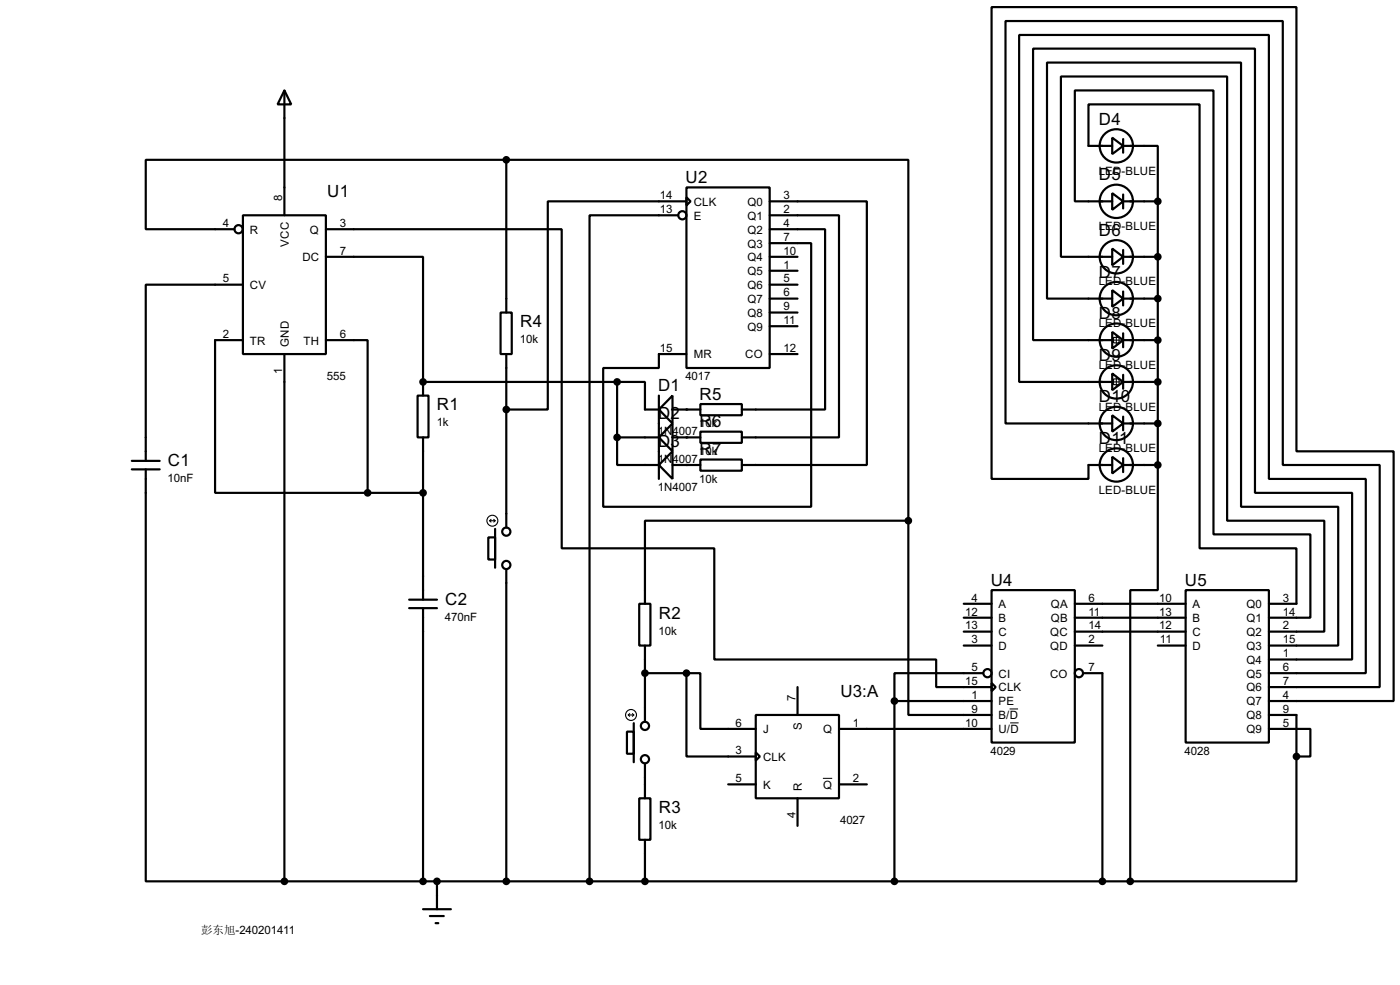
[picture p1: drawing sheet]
<svg xmlns="http://www.w3.org/2000/svg" width="256mm" height="180mm" viewBox="0 0 256 180" stroke-linecap="round" stroke-linejoin="round" font-family="sans-serif">
<g fill="none" stroke="#000" stroke-width=".4">
<path d="M52.1 16.6l1.3 2.5h-2.5zM52.1 16.6v22.8M44.5 39.4h15.2v25.4h-15.2zM92.8 29.3h73.6v66M92.8 29.3h-66.1v12.7h16.3M92.8 29.3v27.9M124.3 39.4h-16.3v121.9M125.8 34.3h15.2v33.1h-15.2zM125.8 36.1l.7 .8-.7 .7zM125.8 36.9h-25.4v38.1h-7.6M141 39.4h12.7v40.7h-17.8M141 36.9h17.8v48.2h-22.9"/>
<path d="M203.8 25.2l2 1.5-2 1.5zM203.8 35.4l2 1.5-2 1.5zM203.8 26.7h-4.4v-7.6h20.4v81.3h17.7v10.1h-5M203.8 36.9h-6.9v-20.3h25.4v81.2h17.8v15.3h-7.6M205.8 26.7h6.3v10.2M205.8 36.9h6.3M205.8 25.5v2.5M205.8 35.6v2.6M212.1 36.9v48.2M44.5 52.1h-17.8v32.3M59.7 42h43.2v58.4h28v20.3h40.6v5.1h10.2M59.7 47h17.8v22.9"/>
<path d="M91.7 57.2h2.1v7.6h-2.1zM141 44.5h7.6v48.3h-38.1v-25.4h10.2v-2.6h5.1M141 42h10.2v33h-15.3M141 54.7h5.1M141 47h5.1M141 52.1h5.1M141 49.6h5.1M141 57.2h5.1M141 59.7h5.1M203.8 45.5l2 1.5-2 1.6zM203.8 53.1l2 1.6-2 1.5zM203.8 47h-9.4v-33h30.4v81.3h17.8v20.3h-10.1"/>
<path d="M203.8 54.7h-12v-43.2h35.6v81.3h17.8v25.4h-12.7M205.8 54.7h6.3M205.8 47h6.3M205.8 45.8v2.5M205.8 53.4v2.5M44.5 62.3h-5.1v27.9h28M52.1 64.8v96.5M59.7 62.3h7.7v27.9M76.5 72.4h2v7.7h-2zM77.5 69.9v2.5M77.5 69.9h35.6M92.8 64.8v31.8"/>
<path d="M113.1 69.9h5.1v5.1h2.5M113.1 69.9v10.2M120.7 72.4v15.3M123.2 72.4v5.1l-2.5-2.5zM123.2 77.5v5.1l-2.5-2.5zM123.2 75h5.1M128.3 74h7.6v2h-7.6zM128.3 79h7.6v2.1h-7.6zM141 64.8h5.1M203.8 76l2 1.5-2 1.5zM203.8 60.8l2 1.5-2 1.5zM203.8 68.4l2 1.5-2 1.5z"/>
<path d="M203.8 77.5h-19.6v-73.6h50.8v81.2h17.8v40.7h-20.3M203.8 62.3h-14.5v-53.4h40.6v81.3h17.8v30.5h-15.2M203.8 69.9h-17.1v-63.5h45.8v81.3h17.7v35.5h-17.7M205.8 69.9h6.3M205.8 77.5h6.3M205.8 62.3h6.3M205.8 61v2.6M205.8 68.6v2.6M205.8 76.3v2.5M24.2 85.9h5.1M24.2 84.4h5.1M26.7 85.9v75.4h25.4"/>
<path d="M67.4 90.2h10.1M77.5 80.1v29.7M89.5 98.4h1.2v4h-1.2zM90.7 96.8v7.1M113.1 80.1v5h7.6M113.1 80.1h7.6M120.7 85.1l2.5-2.5v5.1zM123.2 80.1h5.1M123.2 85.1h5.1M128.3 84.1h7.6v2.1h-7.6zM166.4 95.3v35.6h15.3M166.4 95.3h-48.2v15.2"/>
<path d="M203.8 83.6l2 1.5-2 1.6zM203.8 85.1h-4.4v2.6h-17.7v-86.4h55.8v81.3h17.8v45.7h-22.8M205.8 85.1h6.3M205.8 83.9v2.5M212.1 85.1v22.9h-5v53.3M75 111.3h5.1M75 109.8h5.1M77.5 111.3v50M92.8 104.2v57.1M117.1 110.5h2.1v7.7h-2.1zM118.2 118.2v13.9M176.6 110.5h5.1"/>
<path d="M176.6 113.1h5.1M176.6 115.6h5.1M176.6 118.2h5.1M181.7 108h15.2v27.9h-15.2zM196.9 110.5h20.3M196.9 113.1h20.3M196.9 115.6h20.3M196.9 118.2h5.1M212.1 118.2h5.1M217.2 108h15.3v27.9h-15.3zM114.9 133.9h1.2v4.1h-1.2zM116.1 132.4v7.1"/>
<path d="M118.2 139.8v6.3M118.2 123.2h7.6M125.8 123.2h2.5v10.2h10.2M125.8 123.2v15.3h12.7M138.5 130.9h15.2v15.2h-15.2zM138.5 137.7l.7 .8-.7 .7zM146.1 125.8v5.1M153.7 133.4h28M163.9 128.3v33M163.9 128.3h17.8M180.1 123.2h-16.2v5.1M181.7 125l.7 .8-.7 .7z"/>
<path d="M198.4 123.2h3.6v38.1M232.5 133.4h7.6v5.1h-2.6M232.5 130.9h5v7.6M237.5 138.5v22.8h-30.4M117.1 146.1h2.1v7.6h-2.1zM118.2 153.7v7.6M133.4 143.6h5.1M146.1 146.1v5.1M153.7 143.6h5.1M52.1 161.3h155M77.5 166.4h5.1M78.8 167.7h2.5"/>
<path d="M79.8 169h.5M80.1 161.3v5.1"/>
<circle cx="125" cy="39.4" r=".75"/>
<circle cx="204.5" cy="36.9" r="3.1"/>
<circle cx="204.5" cy="26.7" r="3.1"/>
<circle cx="43.7" cy="42" r=".75"/>
<circle cx="204.5" cy="47" r="3.1"/>
<circle cx="204.5" cy="54.7" r="3.1"/>
<circle cx="204.5" cy="62.3" r="3.1"/>
<circle cx="204.5" cy="77.5" r="3.1"/>
<circle cx="204.5" cy="69.9" r="3.1"/>
<circle cx="92.7" cy="97.3" r=".75"/>
<circle cx="204.5" cy="85.1" r="3.1"/>
<circle cx="92.7" cy="103.4" r=".75"/>
<circle cx="118.1" cy="139" r=".75"/>
<circle cx="118.1" cy="132.9" r=".75"/>
<circle cx="180.9" cy="123.2" r=".75"/>
<circle cx="197.6" cy="123.2" r=".75"/>
</g>
<g fill="#000">
<circle cx="77.5" cy="69.9" r=".2"/>
<circle cx="125.8" cy="75" r=".2"/>
<circle cx="125.8" cy="85.1" r=".2"/>
<circle cx="125.8" cy="80.1" r=".2"/>
</g>
<g fill="#000" stroke="#000" stroke-width=".4">
<circle cx="92.7" cy="29.3" r=".5"/>
<circle cx="212.1" cy="36.9" r=".5"/>
<circle cx="212.1" cy="54.7" r=".5"/>
<circle cx="212.1" cy="47" r=".5"/>
<circle cx="77.5" cy="69.9" r=".5"/>
<circle cx="92.7" cy="75" r=".5"/>
<circle cx="113" cy="69.9" r=".5"/>
<circle cx="212.1" cy="62.3" r=".5"/>
<circle cx="212.1" cy="77.5" r=".5"/>
<circle cx="212.1" cy="69.9" r=".5"/>
<circle cx="67.3" cy="90.2" r=".5"/>
<circle cx="77.5" cy="90.2" r=".5"/>
<circle cx="113" cy="80.1" r=".5"/>
<circle cx="166.4" cy="95.3" r=".5"/>
<circle cx="212.1" cy="85.1" r=".5"/>
<circle cx="118.1" cy="123.2" r=".5"/>
<circle cx="125.7" cy="123.2" r=".5"/>
<circle cx="163.8" cy="128.3" r=".5"/>
<circle cx="237.5" cy="138.5" r=".5"/>
<circle cx="52.1" cy="161.3" r=".5"/>
<circle cx="77.5" cy="161.3" r=".5"/>
<circle cx="80" cy="161.3" r=".5"/>
<circle cx="92.7" cy="161.3" r=".5"/>
<circle cx="108" cy="161.3" r=".5"/>
<circle cx="118.1" cy="161.3" r=".5"/>
<circle cx="163.8" cy="161.3" r=".5"/>
<circle cx="201.9" cy="161.3" r=".5"/>
<circle cx="207" cy="161.3" r=".5"/>
</g>
<path d="M185 129.8h1.5M185.1 132.3h1.5M150.8 142.5h1.7" fill="none" stroke="#000" stroke-width=".18"/>
<g fill="none" stroke="#000" stroke-width=".2">
<path d="M203.5 62.3h2M203.5 69.9h2M204 61.8h1v1h-1zM204 69.4h1v1h-1zM204.5 61.3v2M204.5 68.9v2M89.7 95.3h1M89.7 95.3l.3 .3M90 95.1l-.3 .2M90.5 95.1l.2 .2M90.7 95.3l-.2 .3M115.1 130.9h1"/>
<path d="M115.1 130.9l.3 .2M115.4 130.6l-.3 .3M115.9 130.6l.2 .3M116.1 130.9l-.2 .2"/>
<circle cx="90.2" cy="95.3" r="1"/>
<circle cx="115.6" cy="130.9" r="1"/>
</g>
<g font-size="3.5">
<text x="201.3" y="22.9">D4</text>
<text x="125.6" y="33.5">U2</text>
<text x="201.3" y="33">D5</text>
<text x="60" y="36">U1</text>
<text x="201.3" y="43.2">D6</text>
<text x="201.3" y="50.8">D7</text>
<text x="95.3" y="59.9">R4</text>
<text x="201.3" y="58.4">D8</text>
<text x="120.6" y="71.6">D1</text>
<text x="201.3" y="66.1">D9</text>
<text x="80.1" y="75.1">R1</text>
<text x="120.6" y="76.7">D2</text>
<text x="128.2" y="73.2">R5</text>
<text x="201.3" y="73.7">D10</text>
<text x="120.6" y="81.8">D3</text>
<text x="128.2" y="78.2">R6</text>
<text x="128.2" y="83.3">R7</text>
<text x="201.3" y="81.3">D11</text>
<text x="30.8" y="85.3">C1</text>
<text x="181.5" y="107.2">U4</text>
<text x="217.1" y="107.2">U5</text>
<text x="81.6" y="110.7">C2</text>
<text x="120.7" y="113.2">R2</text>
<text x="154" y="127.5">U3:A</text>
<text x="120.7" y="148.8">R3</text>
</g>
<g font-size="2.4">
<text x="201.3" y="31.9">LED-BLUE</text>
<text x="40.8" y="41.6">4</text>
<text x="51.7" y="36.8" transform="rotate(-90 51.7 36.8)">8</text>
<text x="62.3" y="41.6">3</text>
<text x="120.9" y="36.5">14</text>
<text x="120.9" y="39">13</text>
<text x="127.1" y="37.7">CLK</text>
<text x="127.1" y="40.2">E</text>
<text x="136.9" y="37.7">Q0</text>
<text x="136.9" y="40.2">Q1</text>
<text x="143.6" y="36.5">3</text>
<text x="143.6" y="39">2</text>
<text x="143.6" y="41.6">4</text>
<text x="45.8" y="42.7">R</text>
<text x="52.9" y="45.2" transform="rotate(-90 52.9 45.2)">VCC</text>
<text x="55.4" y="47.8">DC</text>
<text x="56.8" y="42.7">Q</text>
<text x="62.3" y="46.6">7</text>
<text x="136.9" y="42.7">Q2</text>
<text x="136.9" y="45.3">Q3</text>
<text x="136.9" y="47.8">Q4</text>
<text x="143.6" y="44.1">7</text>
<text x="143.6" y="46.6">10</text>
<text x="201.3" y="42.1">LED-BLUE</text>
<text x="40.8" y="51.7">5</text>
<text x="45.8" y="52.9">CV</text>
<text x="136.9" y="50.4">Q5</text>
<text x="136.9" y="52.9">Q6</text>
<text x="143.6" y="49.2">1</text>
<text x="143.6" y="51.7">5</text>
<text x="201.3" y="52.2">LED-BLUE</text>
<text x="136.9" y="55.4">Q7</text>
<text x="136.9" y="58">Q8</text>
<text x="143.6" y="54.3">6</text>
<text x="143.6" y="56.8">9</text>
<text x="143.6" y="59.3">11</text>
<text x="201.3" y="59.9">LED-BLUE</text>
<text x="40.8" y="61.9">2</text>
<text x="45.8" y="63.1">TR</text>
<text x="52.9" y="63.5" transform="rotate(-90 52.9 63.5)">GND</text>
<text x="55.6" y="63.1">TH</text>
<text x="62.3" y="61.9">6</text>
<text x="95.2" y="62.8">10k</text>
<text x="120.9" y="64.4">15</text>
<text x="127.1" y="65.6">MR</text>
<text x="136.5" y="65.6">CO</text>
<text x="136.9" y="60.5">Q9</text>
<text x="143.6" y="64.4">12</text>
<text x="51.7" y="68.5" transform="rotate(-90 51.7 68.5)">1</text>
<text x="59.9" y="69.5">555</text>
<text x="125.6" y="69.5">4017</text>
<text x="201.3" y="67.5">LED-BLUE</text>
<text x="201.3" y="75.1">LED-BLUE</text>
<text x="80" y="78.1">1k</text>
<text x="120.5" y="79.7">1N4007</text>
<text x="128.1" y="78.2">10k</text>
<text x="128.1" y="83.3">10k</text>
<text x="201.3" y="82.8">LED-BLUE</text>
<text x="30.7" y="88.2">10nF</text>
<text x="120.5" y="84.8">1N4007</text>
<text x="120.5" y="89.9">1N4007</text>
<text x="128.1" y="88.4">10k</text>
<text x="201.3" y="90.4">LED-BLUE</text>
<text x="81.5" y="113.6">470nF</text>
<text x="176.8" y="112.7">12</text>
<text x="178" y="110.1">4</text>
<text x="182.9" y="111.3">A</text>
<text x="182.9" y="113.9">B</text>
<text x="192.5" y="111.3">QA</text>
<text x="192.5" y="113.9">QB</text>
<text x="199.4" y="110.1">6</text>
<text x="199.4" y="112.7">11</text>
<text x="212.4" y="110.1">10</text>
<text x="212.4" y="112.7">13</text>
<text x="218.5" y="111.3">A</text>
<text x="218.5" y="113.9">B</text>
<text x="228.3" y="111.3">Q0</text>
<text x="228.3" y="113.9">Q1</text>
<text x="235" y="110.1">3</text>
<text x="235" y="112.7">14</text>
<text x="120.7" y="116.2">10k</text>
<text x="176.8" y="115.2">13</text>
<text x="178" y="117.8">3</text>
<text x="182.9" y="116.4">C</text>
<text x="182.9" y="119">D</text>
<text x="192.4" y="116.4">QC</text>
<text x="192.4" y="119">QD</text>
<text x="199.4" y="115.2">14</text>
<text x="199.4" y="117.8">2</text>
<text x="212.4" y="115.2">12</text>
<text x="212.5" y="117.8">11</text>
<text x="218.5" y="116.4">C</text>
<text x="218.5" y="119">D</text>
<text x="228.3" y="116.4">Q2</text>
<text x="228.3" y="119">Q3</text>
<text x="235" y="115.2">2</text>
<text x="235" y="117.8">15</text>
<text x="176.8" y="125.4">15</text>
<text x="178" y="122.8">5</text>
<text x="182.9" y="124">CI</text>
<text x="192.4" y="124">CO</text>
<text x="199.4" y="122.8">7</text>
<text x="228.3" y="121.5">Q4</text>
<text x="228.3" y="124">Q5</text>
<text x="235" y="120.3">1</text>
<text x="235" y="122.8">6</text>
<text x="235" y="125.4">7</text>
<text x="145.7" y="128.3" transform="rotate(-90 145.7 128.3)">7</text>
<text x="178" y="127.9">1</text>
<text x="178" y="130.5">9</text>
<text x="182.9" y="126.6">CLK</text>
<text x="182.9" y="129.1">PE</text>
<text x="182.9" y="131.7">B/D</text>
<text x="228.3" y="126.6">Q6</text>
<text x="228.3" y="129.1">Q7</text>
<text x="228.3" y="131.7">Q8</text>
<text x="235" y="127.9">4</text>
<text x="235" y="130.5">9</text>
<text x="134.8" y="133">6</text>
<text x="139.8" y="134.2">J</text>
<text x="146.9" y="133.5" transform="rotate(-90 146.9 133.5)">S</text>
<text x="150.8" y="134.2">Q</text>
<text x="156.3" y="133">1</text>
<text x="176.8" y="133">10</text>
<text x="182.9" y="134.2">U/D</text>
<text x="228.3" y="134.2">Q9</text>
<text x="235" y="133">5</text>
<text x="134.8" y="138.1">3</text>
<text x="134.8" y="143.2">5</text>
<text x="139.8" y="139.3">CLK</text>
<text x="156.3" y="143.2">2</text>
<text x="181.5" y="138.1">4029</text>
<text x="217" y="138.1">4028</text>
<text x="139.8" y="144.4">K</text>
<text x="145.7" y="149.8" transform="rotate(-90 145.7 149.8)">4</text>
<text x="146.9" y="144.8" transform="rotate(-90 146.9 144.8)">R</text>
<text x="150.8" y="144.4">Q</text>
<text x="120.7" y="151.7">10k</text>
<text x="153.9" y="150.8">4027</text>
</g>
<text font-size="2.1" x="36.9" y="171">彭东旭-240201411</text>
</svg>
